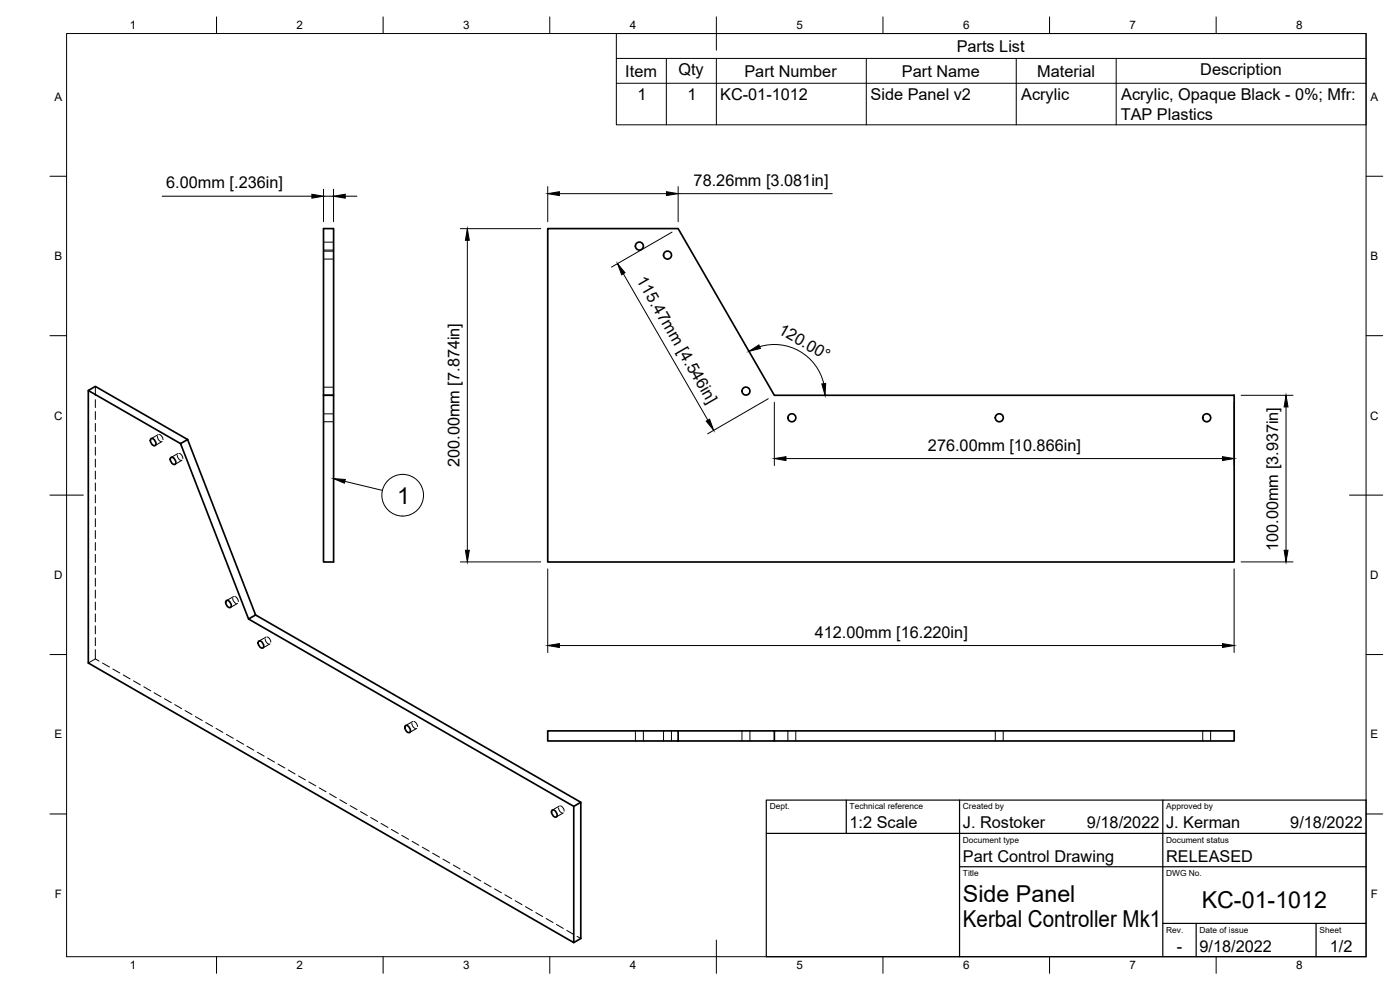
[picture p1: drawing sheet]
<svg xmlns="http://www.w3.org/2000/svg" width="420mm" height="297mm" viewBox="0 0 420 297" stroke-linecap="round" stroke-linejoin="round" font-family="sans-serif">
<!-- layer: Visible -->
<g fill="none" stroke="#000" stroke-width=".51">
<path d="M97.1 68.6h3v100h-3zM164.4 68.6h39.1l28.9 50h138v50h-206zM26.5 117.2v81.7l145.7 83.9 2.1-1.2v-40.9l-97.6-56.2M97.1 118.6h3M45.4 131.6a1.38 1.38 0 0 1 1.2 2.1 1.38 1.38 0 0 1-1.2-2.1zM51.3 137.2a1.38 1.38 0 0 1 1.2 2.1 1.38 1.38 0 0 1-1.2-2.1zM56.3 131.9l20.4 52.6-2.1 1.2-20.4-52.6 2.1-1.2-27.7-16-2.1 1.3 27.7 15.9M68 180.2a1.38 1.38 0 0 1 1.2 2.1 1.38 1.38 0 0 1-1.2-2.1zM74.6 185.7l97.6 56.2 2.1-1.2M77.7 192.3a1.38 1.38 0 0 1 1.2 2.1 1.38 1.38 0 0 1-1.2-2.1zM121.7 217.7a1.38 1.38 0 0 1 1.2 2.1 1.38 1.38 0 0 1-1.2-2.1zM203.5 219.3h28.9v3h-28.9v-3h-39.1v3h39.1"/>
<path d="M232.4 219.3h138v3h-138M165.8 243.1a1.38 1.38 0 0 1 1.2 2 1.38 1.38 0 0 1-1.2-2zM172.2 241.9v40.9"/>
<circle cx="191.9" cy="73.8" r="1.2"/>
<circle cx="200.3" cy="76.5" r="1.2"/>
<circle cx="223.9" cy="117.3" r="1.2"/>
<circle cx="237.6" cy="125.3" r="1.2"/>
<circle cx="299.9" cy="125.3" r="1.2"/>
<circle cx="362.2" cy="125.3" r="1.2"/>
</g>
<!-- layer: Hidden -->
<g fill="none" stroke="#000" stroke-width=".3">
<path d="M97.1 75.4h3M97.1 77.7h3M97.1 72.7h3M97.1 75h3M28.6 115.9v2.8M28.6 119.9v2.4M97.1 116.2h3M97.1 118.5h3M28.6 123.5v2.4M28.6 127v2.4M28.6 130.6v2.4M28.6 134.2v2.4"/>
<path d="M28.6 137.8v2.4M47.2 130.9l.3 1 .8 .6M47.5 130.4l-2.1 1.2M47.8 130.4l.8 .5 .3 1M48.7 132.5l-2.2 1.2M53.2 136.6l.4 1.1 .7 .4M53.4 136l-2.1 1.3M53.8 136l.7 .6 .4 1M54.6 138.1l-2.1 1.2M97.1 124.2h3M97.1 126.5h3M28.6 141.3v2.4"/>
<path d="M28.6 144.9v2.4M28.6 148.5v2.4M28.6 152v2.4M28.6 155.6v2.4M28.6 159.2v2.4M28.6 162.8v2.3M28.6 166.4v2.3M28.6 169.9v2.4M28.6 173.5v2.4M28.6 177.1v2.3M69.8 179.5l.5 1.1 .6 .5M70.1 179l-2.1 1.2"/>
<path d="M70.5 179l.7 .5 .3 1M28.6 194.9v2.8l1.1 .6M28.6 180.6v2.4M28.6 184.2v2.4M28.6 187.8v2.4M28.6 191.4v2.3M28.6 197.7l-2.1 1.2M30.8 199l2.1 1.1M71.3 181l-2.1 1.3M79.6 191.7l.4 1.1 .7 .4M79.8 191.1l-2.1 1.2M80.2 191.1l.7 .6 .4 .9"/>
<path d="M81 193.2l-2.1 1.2M33.9 200.7l2 1.2M37 202.5l2 1.2M40.1 204.3l2 1.2M43.2 206.1l2 1.2M46.2 207.9l2.1 1.1M49.4 209.6l2 1.2M52.5 211.4l2 1.2M55.5 213.2l2.1 1.2M58.6 215l2.1 1.2M61.7 216.8l2.1 1.2M64.8 218.6l2.1 1.1"/>
<path d="M123.6 217l.3 .9 .8 .7M123.8 216.5l-2.1 1.2M124.2 216.5l.7 .5 .4 1M125.1 218.6l-2.2 1.2M190.7 219.3v3M193.1 219.3v3M199.1 219.3v3M201.5 219.3v3M222.7 219.3v3M225.1 219.3v3M236.5 219.3v3M238.8 219.3v3"/>
<path d="M298.7 219.3v3M301.1 219.3v3M361 219.3v3M363.3 219.3v3M67.9 220.3l2.1 1.2M71 222.1l2.1 1.2M74.1 223.9l2.1 1.2M77.2 225.7l2.1 1.2M80.3 227.5l2.1 1.1M83.4 229.2l2.1 1.2M86.5 231l2.1 1.2M89.6 232.8l2.1 1.2"/>
<path d="M92.7 234.6l2.1 1.2M95.8 236.4l2.1 1.2M98.9 238.2l2 1.2M102 240l2 1.1M105.1 241.7l2 1.2M108.2 243.5l2 1.2M111.3 245.3l2 1.2M114.4 247.1l2 1.2M117.5 248.9l2 1.1M120.6 250.6l2 1.2M123.7 252.4l2 1.2M126.7 254.2l2.1 1.2"/>
<path d="M129.8 256l2.1 1.2M132.9 257.8l2.1 1.2M136 259.6l2.1 1.1M167.6 242.4l.3 .9 .8 .6M167.9 241.8l-2.1 1.3M168.2 241.8l.8 .6 .3 1M169.1 243.9l-2.2 1.2M139.1 261.3l2.1 1.2M142.2 263.1l2.1 1.2M145.3 264.9l2.1 1.2M148.4 266.7l2.1 1.2M151.5 268.5l2.1 1.1"/>
<path d="M154.6 270.2l2.1 1.2M157.7 272l2.1 1.2M160.8 273.8l2.1 1.2M163.9 275.6l2.1 1.2M167 277.4l2.1 1.2M170.1 279.2l2 1.2M173.2 281l1.1 .6"/>
</g>
<!-- layer: Border -->
<g fill="none" stroke="#000" stroke-width=".3">
<path d="M20 10.1h390v276.9h-390zM65 5.1v5M115 5.1v5M165 5.1v5M215 5.1v10M265 5.1v5M315 5.1v5M365 5.1v5M15 52.9h5M410 52.9h5M15 100.7h5M410 100.7h5"/>
<path d="M15 148.6h10M405 148.6h10M15 196.4h5M410 196.4h5M15 244.2h5M410 244.2h5M65 287v5M115 287v5M165 287v5M215 282.1v9.9M265 287v5M315 287v5"/>
<path d="M365 287v5"/>
</g>
<!-- layer: TitleBlock -->
<path d="M230 240.1h180v46.9h-180zM230 250h180M254 240.1v9.9M288 240.1v46.9M349 240.1v46.9M288 260.1h122M349 277.1h61M359 277.1v9.9M395 277.1v9.9" fill="none" stroke="#000" stroke-width=".36"/>
<!-- layer: Parts Lists -->
<path d="M185 10.1h225v27.4h-225zM185 17.5h225M200 17.5v20M215 17.5v20M260 17.5v20M305 17.5v20M335 17.5v20M185 25h225" fill="none" stroke="#000" stroke-width=".3"/>
<!-- layer: Balloons -->
<circle cx="120.9" cy="148.6" r="6.3" fill="none" stroke="#000" stroke-width=".3"/>
<!-- layer: 0 -->
<path d="M100.1 143.6l3.5 .3-.2 1.1z" fill="#000" stroke="#000" stroke-width=".3"/>
<path d="M103.5 144.4l11.3 2.7" fill="none" stroke="#000" stroke-width=".3"/>
<!-- layer: FD_Dimensions -->
<g fill="none" stroke="#000" stroke-width=".3">
<path d="M48.7 58.9h44.9M97.1 56.8v9.7M97.1 58.9h3M100.1 56.8v9.7M103.6 58.9h3.5M164.4 56v10.5M167.9 58.1h32.1M203.5 56v10.5M203.5 58.1h46.3M138.2 68.6h24.1M140.3 72.1v93M201.7 69.6l-18.2 10.5"/>
<path d="M187.1 82.1l25.3 44M228 104a15.2 15.2 0 0 1 19.2 11.1M230.6 119.6l-18.2 10.6M372.5 118.6h15.5M232.4 120.7v19M235.9 137.6h131M370.4 120.7v19M386 122.1v43M138.2 168.6h24.1M164.4 170.7v25.1M370.4 170.7v25.1M372.5 168.6h15.5"/>
<path d="M167.9 193.7h199"/>
</g>
<g fill="#000" stroke="#000" stroke-width=".3">
<path d="M93.6 58.3l3.5 .6-3.5 .6zM100.1 58.9l3.5-.6v1.2zM164.4 58.1l3.5-.6v1.2zM200 57.5l3.5 .6-3.5 .6zM140.3 68.6l.5 3.5h-1.1zM185.3 79.1l2.3 2.7-1 .6zM224.8 105.4l3-1.9 .4 1zM246.6 115.2l1.2-.2-.2 3.6zM211.9 126.4l1.1-.6 1.2 3.3zM232.4 137.6l3.5-.6v1.2zM366.9 137l3.5 .6-3.5 .6zM386 118.6l.5 3.5h-1.1z"/>
<path d="M139.7 165.1h1.1l-.5 3.5zM385.4 165.1h1.1l-.5 3.5zM164.4 193.7l3.5-.6v1.2zM366.9 193.1l3.5 .6-3.5 .6z"/>
</g>
<g font-size="7">
<text x="119.2" y="151.1">1</text>
<text x="289" y="270.6">Side Panel</text>
<text x="360.6" y="272.3">KC-01-1012</text>
<text x="289" y="278.1">Kerbal Controller Mk1</text>
</g>
<g font-size="4.9">
<text x="287.1" y="15.5">Parts List</text>
<text x="187.7" y="23">Item</text>
<text x="203.6" y="22.5">Qty</text>
<text x="223.4" y="23">Part Number</text>
<text x="270.7" y="23">Part Name</text>
<text x="311.3" y="23">Material</text>
<text x="360.2" y="22.5">Description</text>
<text x="191.3" y="29.9">1</text>
<text x="206.3" y="29.9">1</text>
<text x="216.1" y="30">KC-01-1012</text>
<text x="261.3" y="30">Side Panel v2</text>
<text x="306.5" y="30">Acrylic</text>
<text x="336.4" y="35.9">TAP Plastics</text>
<text x="336.5" y="30.1">Acrylic, Opaque Black - 0%; Mfr:</text>
<text x="49.9" y="56.5">6.00mm [.236in]</text>
<text x="208.2" y="55.7">78.26mm [3.081in]</text>
<text x="191" y="84.1" transform="rotate(60 191 84.1)">115.47mm [4.546in]</text>
<text x="233.3" y="99.9" transform="rotate(30 233.3 99.9)">120.00°</text>
<text x="278.5" y="135.2">276.00mm [10.866in]</text>
<text x="137.9" y="140.1" transform="rotate(-90 137.9 140.1)">200.00mm [7.874in]</text>
<text x="383.6" y="165.3" transform="rotate(-90 383.6 165.3)">100.00mm [3.937in]</text>
<text x="244.5" y="191.3">412.00mm [16.220in]</text>
<text x="255" y="248.5">1:2 Scale</text>
<text x="289" y="248.5">J. Rostoker</text>
<text x="326.2" y="248.5">9/18/2022</text>
<text x="350" y="248.5">J. Kerman</text>
<text x="387.2" y="248.5">9/18/2022</text>
<text x="289" y="258.6">Part Control Drawing</text>
<text x="350" y="258.6">RELEASED</text>
<text x="353.2" y="285.7">-</text>
<text x="360" y="285.5">9/18/2022</text>
<text x="399.1" y="285.7">1/2</text>
</g>
<g font-size="3.5">
<text x="39" y="8.8">1</text>
<text x="89" y="8.8">2</text>
<text x="139" y="8.8">3</text>
<text x="189" y="8.8">4</text>
<text x="239" y="8.8">5</text>
<text x="289" y="8.8">6</text>
<text x="339" y="8.8">7</text>
<text x="389" y="8.8">8</text>
<text x="16.3" y="30.2">A</text>
<text x="411.3" y="30.2">A</text>
<text x="16.3" y="78">B</text>
<text x="411.3" y="78">B</text>
<text x="16.2" y="125.9">C</text>
<text x="411.2" y="125.9">C</text>
<text x="16.2" y="173.7">D</text>
<text x="411.2" y="173.7">D</text>
<text x="16.3" y="221.6">E</text>
<text x="411.3" y="221.6">E</text>
<text x="16.4" y="269.4">F</text>
<text x="411.4" y="269.4">F</text>
<text x="39" y="290.8">1</text>
<text x="89" y="290.8">2</text>
<text x="139" y="290.8">3</text>
<text x="189" y="290.8">4</text>
<text x="239" y="290.8">5</text>
<text x="289" y="290.8">6</text>
<text x="339" y="290.8">7</text>
<text x="389" y="290.8">8</text>
</g>
<g font-size="2.5">
<text x="231" y="242.9">Dept.</text>
<text x="255" y="242.9">Technical reference</text>
<text x="289" y="242.9">Created by</text>
<text x="350" y="242.9">Approved by</text>
<text x="289" y="252.8">Document type</text>
<text x="350" y="252.8">Document status</text>
<text x="289" y="262.9">Title</text>
<text x="350" y="262.9">DWG No.</text>
<text x="350" y="279.9">Rev.</text>
<text x="360" y="279.9">Date of issue</text>
<text x="396" y="279.9">Sheet</text>
</g>
</svg>
